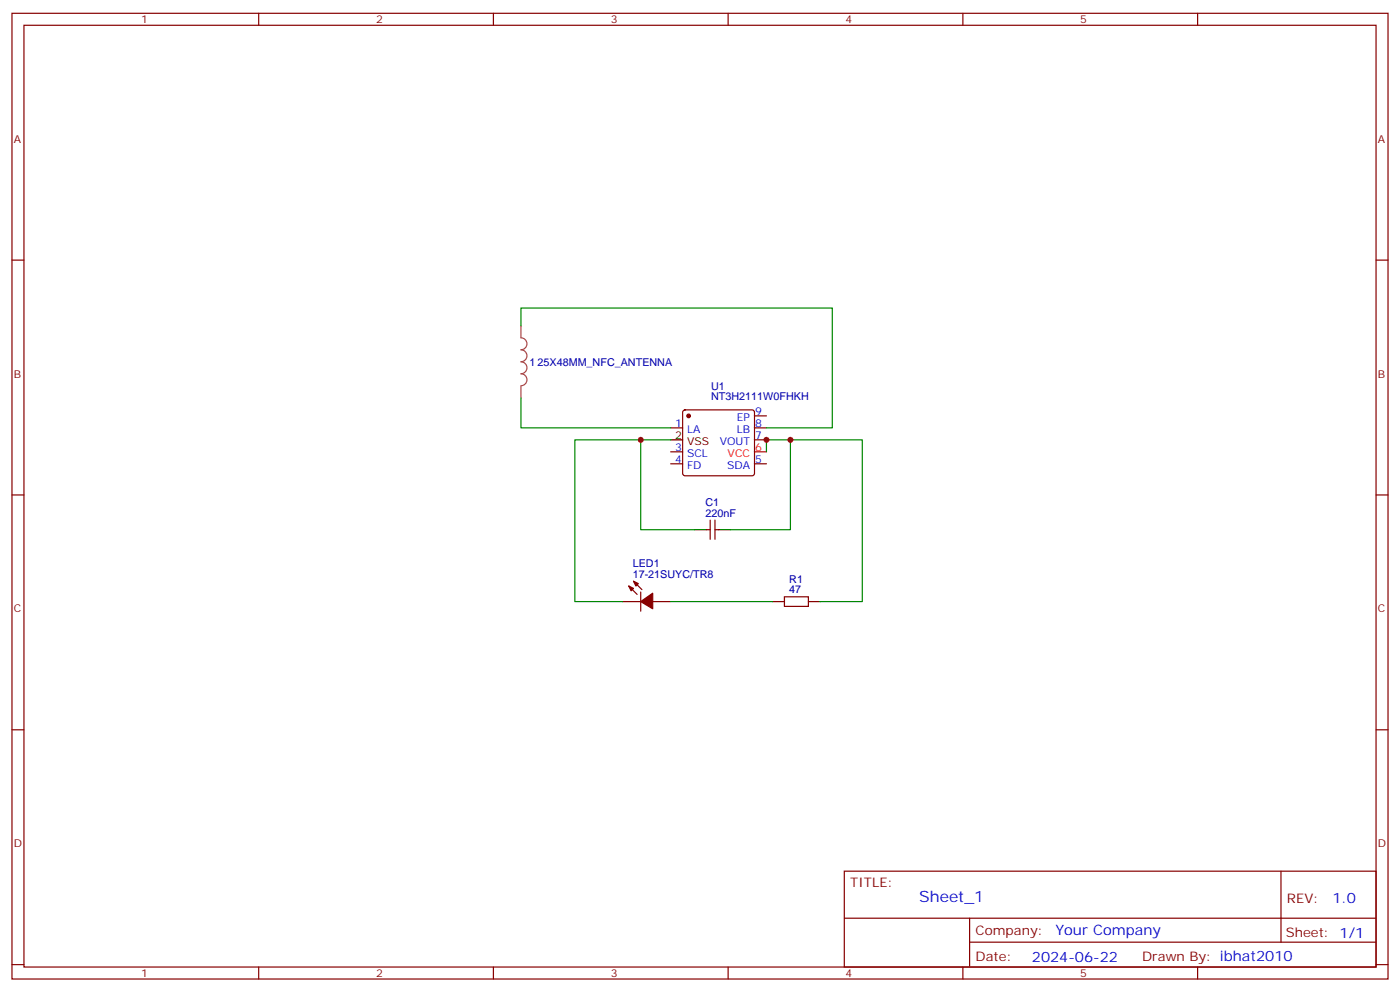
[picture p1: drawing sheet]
<svg xmlns="http://www.w3.org/2000/svg" width="412mm" height="292mm" viewBox="0 0 412 292" stroke-linecap="round" stroke-linejoin="round" font-family="sans-serif">
<g fill="none" stroke="#870000" stroke-width=".35">
<path d="M3.5 3.9h405.4v284.4h-405.4zM7.1 7.4h398.2v277.3h-398.2zM76.2 3.9v3.5M145.3 3.9v3.5M214.5 3.9v3.5M283.6 3.9v3.5M352.8 3.9v3.5M3.5 76.6h3.6M405.3 76.6h3.6M197.6 126h3.5M197.6 136.6h3.5M197.6 133h3.5"/>
<path d="M201.3 120.9l.5-.2h19.7l.5 .2 .2 .5v18l-.2 .5-.5 .2h-19.7l-.5-.2-.2-.5v-18zM222.2 122.4h3.6M222.2 126h3.6M222.2 129.5h3.6M222.2 136.6h3.6M3.5 145.7h3.6M208.1 156h1.1M209.2 153.1v5.7M210.6 153.1v5.7M210.6 156h1.1M405.3 145.7h3.6M183.4 177.1h5.3"/>
<path d="M185.2 172.5l2.5 2.5M186.6 171.1l2.5 2.5M188.7 174.3v5.7M192.3 177.1h5.3M231.1 175.7h7v2.8h-7zM3.5 214.9h3.6M405.3 214.9h3.6M248.7 256.5h156.6v28.2h-156.6zM377.3 256.5v20.9M248.7 270.4h156.5M285.6 277.4h119.6M285.6 270.4v14.1"/>
<path d="M3.5 284h3.6M76.2 284.7v3.6M145.3 284.7v3.6M214.5 284.7v3.6M283.6 284.7v3.6M352.8 284.7v3.6M405.3 284h3.6"/>
</g>
<path d="M222.2 133h3.6" fill="none" stroke="#f00" stroke-width=".35"/>
<path d="M197.6 129.5h3.5M204.6 156h3.5M211.7 156h3.5M227.5 177.1h3.6M238.1 177.1h3.6" fill="none" stroke="#000" stroke-width=".35"/>
<g fill="#870000" stroke="#870000" stroke-width=".35">
<path d="M185.2 172.5l1.4 .7-.7 .8z"/>
<path d="M186.6 171.1l1.4 .7-.7 .7z"/>
<path d="M188.7 177.1l3.6-2.4v4.5z"/>
<circle cx="202.8" cy="122.4" r=".53"/>
</g>
<path d="M153.5 96v3.5a1.76 1.76 0 0 1 1.7 1.7 1.76 1.76 0 0 1-1.7 1.8 1.76 1.76 0 0 1 1.7 1.8 1.76 1.76 0 0 1-1.7 1.7 1.76 1.76 0 0 1 1.7 1.8 1.76 1.76 0 0 1-1.7 1.7 1.76 1.76 0 0 1 1.7 1.8 1.76 1.76 0 0 1-1.7 1.8M153.5 113.7v3.5" fill="none" stroke="#a64a4a" stroke-width=".35"/>
<path d="M153.5 96v-5.3h91.7v35.3h-19.4M153.5 117.2v8.8h44.1M188.7 129.5h-19.4v47.6h14.1M197.6 129.5h-8.9v26.5h15.9M225.8 133v-3.5h7v26.5h-17.6M232.8 129.5h21.2v47.6h-12.3M197.6 177.1h29.9" fill="none" stroke="#008700" stroke-width=".35"/>
<g fill="#c00">
<circle cx="225.8" cy="129.5" r=".88"/>
<circle cx="188.7" cy="129.5" r=".88"/>
<circle cx="232.8" cy="129.5" r=".88"/>
</g>
<text font-size="4.6" fill="#00f" x="270.8" y="265.5">Sheet_1</text>
<g font-size="4.2" fill="#00f">
<text x="392.5" y="265.8">1.0</text>
<text x="310.9" y="275.3">Your Company</text>
<text x="304" y="283.1">2024-06-22</text>
</g>
<g font-size="3.9" fill="#800">
<text x="250.5" y="261.1">TITLE:</text>
<text x="379.1" y="265.8">REV:</text>
<text x="287.4" y="275.3">Company:</text>
<text x="378.7" y="275.9">Sheet: 1/1</text>
<text x="287.4" y="283">Date:</text>
<text x="336.4" y="283.1">Drawn By: ibhat2010</text>
</g>
<g font-size="3.2" fill="#800">
<text x="41.6" y="6.9">1</text>
<text x="110.8" y="6.9">2</text>
<text x="179.9" y="6.9">3</text>
<text x="249.1" y="6.9">4</text>
<text x="318.2" y="6.9">5</text>
<text x="4.1" y="42">A</text>
<text x="405.9" y="42">A</text>
<text x="4.1" y="111.2">B</text>
<text x="405.9" y="111.2">B</text>
<text x="4.1" y="180.3">C</text>
<text x="405.9" y="180.3">C</text>
<text x="4.1" y="249.4">D</text>
<text x="405.9" y="249.4">D</text>
<text x="41.6" y="287.7">1</text>
<text x="110.8" y="287.7">2</text>
<text x="179.9" y="287.7">3</text>
<text x="249.1" y="287.7">4</text>
<text x="318.2" y="287.7">5</text>
</g>
<g font-size="3.2" fill="#000080">
<text x="155.9" y="107.7">1</text>
<text x="158.3" y="107.7">25X48MM_NFC_ANTENNA</text>
<text x="209.5" y="117.7">NT3H2111W0FHKH</text>
<text x="209.5" y="114.7">U1</text>
<text x="207.8" y="149">C1</text>
<text x="207.8" y="152.1">220nF</text>
<text x="186.4" y="167">LED1</text>
<text x="186.4" y="170.1">17-21SUYC/TR8</text>
<text x="232.5" y="171.5">R1</text>
<text x="232.5" y="174.7">47</text>
</g>
<g font-size="3.2" fill="#00f">
<text x="198.9" y="125.6">1</text>
<text x="217" y="123.9">EP</text>
<text x="222.4" y="122.1">9</text>
<text x="222.4" y="125.6">8</text>
<text x="202.4" y="127.4">LA</text>
<text x="212" y="130.9">VOUT</text>
<text x="217" y="127.4">LB</text>
<text x="222.4" y="129.2">7</text>
<text x="198.9" y="136.2">4</text>
<text x="198.9" y="132.7">3</text>
<text x="202.4" y="138">FD</text>
<text x="202.4" y="134.4">SCL</text>
<text x="214.2" y="138">SDA</text>
<text x="222.4" y="136.2">5</text>
</g>
<g font-size="3.2">
<text x="198.9" y="129.2">2</text>
<text x="202.4" y="130.9">VSS</text>
</g>
<g font-size="3.2" fill="#f00">
<text x="214.3" y="134.4">VCC</text>
<text x="222.4" y="132.7">6</text>
</g>
</svg>
